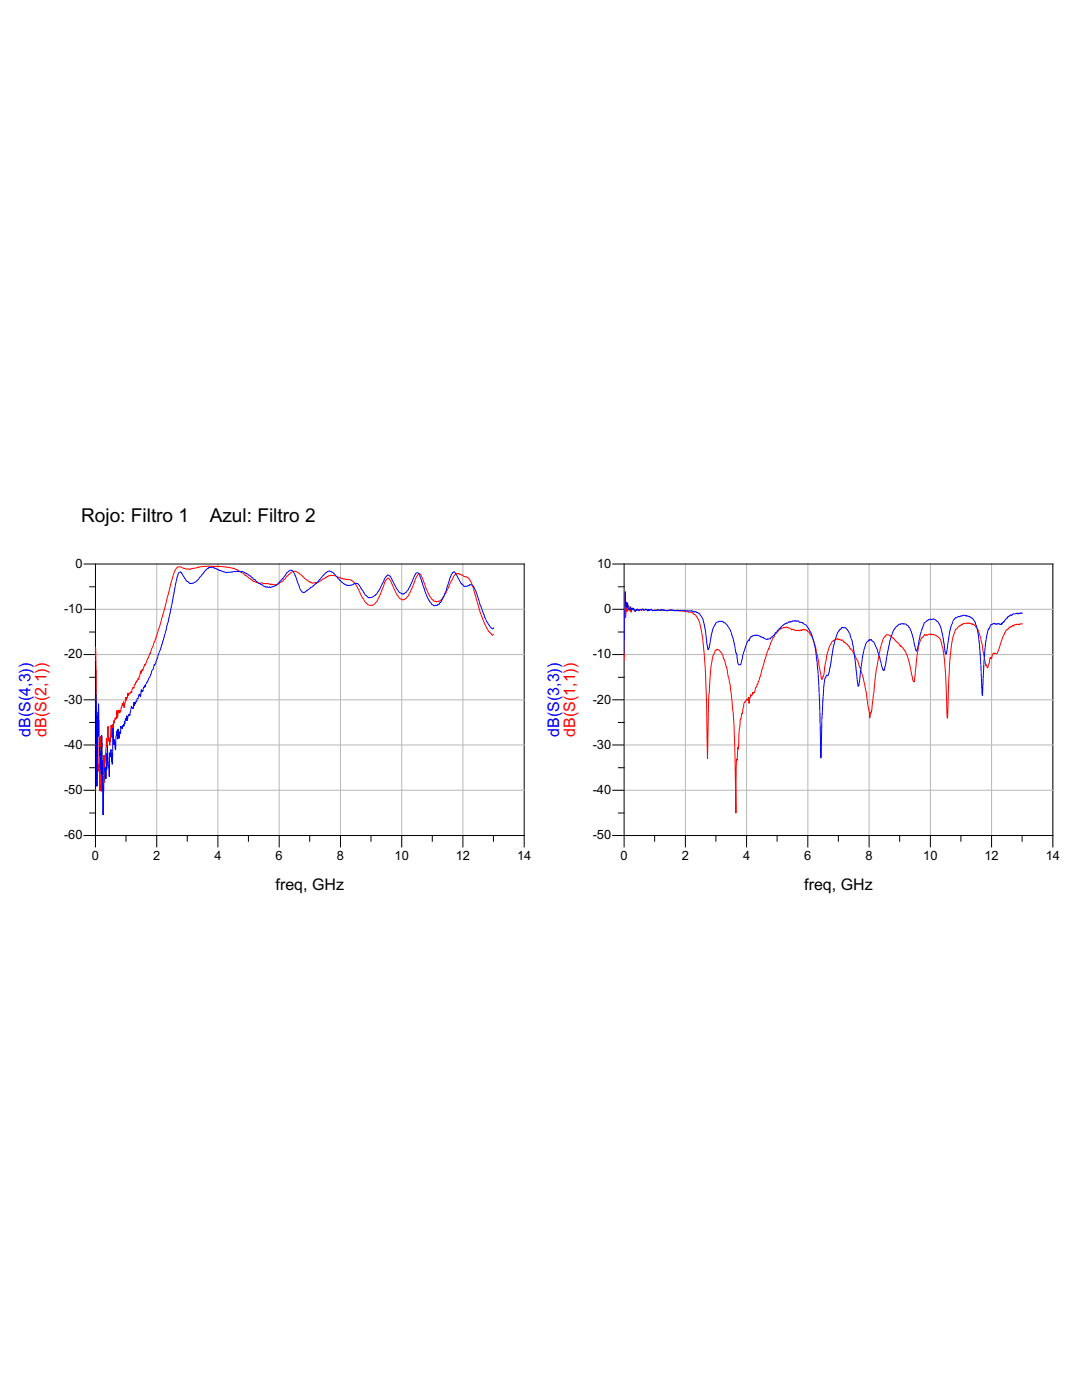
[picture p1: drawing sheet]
<svg xmlns="http://www.w3.org/2000/svg" width="216mm" height="279mm" viewBox="0 0 216 279" stroke-linecap="round" stroke-linejoin="round" font-family="sans-serif">
<path d="M31.3 112.6v54.1M43.5 112.6v54.1M55.7 112.6v54.1M67.9 112.6v54.1M80.2 112.6v54.1M92.4 112.6v54.1M19 139.7h85.6M19 130.6h85.6M19 121.6h85.6M19 157.7h85.6M19 148.7h85.6" fill="none" stroke="#b8b8b8" stroke-width=".2"/>
<g fill="none" stroke="#000" stroke-width=".2">
<path d="M16.8 112.6h87.8v56.4M17.9 117.1h1.1M19 112.6v56.4M16.8 139.7h2.2M16.8 130.6h2.2M16.8 121.6h2.2M17.9 135.2h1.1M17.9 126.1h1.1M16.8 157.7h2.2M16.8 148.7h2.2M17.9 153.2h1.1M17.9 144.2h1.1"/>
<path d="M16.8 166.7h87.8M17.9 162.3h1.1M25.1 166.7v1.2M31.3 166.7v2.3M37.4 166.7v1.2M43.5 166.7v2.3M49.6 166.7v1.2M55.7 166.7v2.3M61.8 166.7v1.2M67.9 166.7v2.3M74 166.7v1.2M80.2 166.7v2.3"/>
<path d="M86.3 166.7v1.2M92.4 166.7v2.3M98.5 166.7v1.2"/>
</g>
<path d="M19 129.1h.2v1.3h-.1z" fill="#f00"/>
<path d="M19.2 130.2v3.6" fill="none" stroke="#f00" stroke-width=".23"/>
<path d="M98.5 126.6l-.3 .2-.7-.8-.8-1.4-.9-2.5-1.8-6a1.3 1.3 0 0 0-1.2-1l-.5-.3-1-.3a1.07 1.07 0 0 0-1 1l-1.8 3.6a1.45 1.45 0 0 1-1.4 .9h-.5l-.8-1-1.2-2.7a3.2 3.2 0 0 0-1-1.8l-.6 .8-1.1 2.8-.7 1.1a.99 .99 0 0 1-1.1 .5 .99 .99 0 0 1-.7-.8l-1-1.9a2.43 2.43 0 0 0-1-1.6 8.7 8.7 0 0 0-1.5 3.2l-.9 1.6a1.22 1.22 0 0 1-1.1 .6 1.22 1.22 0 0 1-1.1-.8l-1.8-3.4-1.1-.9-1.1-.1-2.1-.8h-.7l-1 .4-1.5 1-.6 .1a1.74 1.74 0 0 1-1.7-.6l-1.8-1.4a1.19 1.19 0 0 0-1.8 .4l-1.2 1.3-.8 .4a1.75 1.75 0 0 1-1.5 .2l-1.6-.1-.2-.2-.3 .1-.9-.2-.3-.2h-.3l-1.1-1-.4-.1-.4-.5-1.9-1-2.3-.4-1.5 .1-1.2-.1-1.8 .1-2.2 .5-1.4-.4a.95 .95 0 0 0-1.4 .8l-.7 2.1-2.3 8.8-1.9 5.6-1.1 2.2v-.1l-.4 1.2-.2-.2v.5l-.1-.3-.1 .6-.1-.3-.3 1.6-.1-.4-.4 .9-.1-.1-.1 .5-.2 .1v.6l-.3-.1-.2 1.1-.1-.4-.3 .6-.1-.2h-.1l-.2 .6v-.6l-.1 1-.1-.1-.1 .6-.1-.6-.3 2-.1-1.2-.2 .9-.1-.6-.3 1.6-.2 .3v-.5l-.1 .6-.2-.6-.1 1.6-.2-1.5-.1 1.7-.1-.2v.3l-.1-.4-.2 1.2-.1-.6-.1 1.7-.1-1-.1 2.7-.2-2.5-.3 4-.1-1.5-.1 .7-.1-3-.3 4.1-.1-1.7-.3 9-.1-5.6-.2 4-.1-1.7-.1 4.7-.1-9.4-.1 9.6-.1-11-.1 3.7-.1 7.3-.1-5.4-.1 1.4-.1-.3-.1-10.5v-.9l-.1 4-.2-12.4" fill="none" stroke="#f00" stroke-width=".2"/>
<path d="M19 131.6h.2v6.4h-.1z" fill="#00f"/>
<path d="M19.2 137.8v2.1" fill="none" stroke="#00f" stroke-width=".23"/>
<path d="M98.5 125.3a.41 .41 0 0 1-.7-.2l-.7-1-.4-.9-1.8-5.4a1.25 1.25 0 0 0-1.1-1.1l-.5 .2a.74 .74 0 0 1-1.1-.4h-.2l-1.2-2.2a.34 .34 0 0 0-.4-.2 .34 .34 0 0 0-.2 .4l-1.2 3.4-.7 1.7-.6 1h-.3l-.2 .2h-.2a.73 .73 0 0 1-1-.5l-.6-.8-.4-1-.8-2.2a2.78 2.78 0 0 0-1-2 3.8 3.8 0 0 0-1 1.9l-1 1.8a.98 .98 0 0 1-1.5 .2l-1.2-2a1.84 1.84 0 0 0-1.1-1.4l-.6 .6-1.6 3.1-1.1 .7a.83 .83 0 0 1-1-.3l-.9-1.2a1.63 1.63 0 0 0-1.2-1.3l-1.2 .4-1-.1-1-.8-1.5-1.6a.82 .82 0 0 0-1.2 0l-2 2.2-1.8 1.3a.76 .76 0 0 1-.8 .4 .76 .76 0 0 1-.6-.6l-.8-2.2a2.48 2.48 0 0 0-1-1.6l-.5 .2-.4 .4-.7 1-1.3 1.4-1.3 .5-1.2-.3-1.1-.6-.7-.7-.3-.1-1.2-1.1-1-.4-.2 .1-.5-.2h-.5l-1.9 .3-1.2-.3-.1-.2-.3 .1-.2-.2-1.3-.5a2.75 2.75 0 0 0-1.9 1.5l-1.2 1.4-.5 .2a.9 .9 0 0 1-1.2-.2l-.2-.2-.8-1.3-.4-.4a.89 .89 0 0 0-.6 .9l-2.2 10.6-2.1 6.6-.2 .4-.1-.1-.6 1.9-.2 .1-1.1 2.5-.1-.3-.1 .5v-.1l-.2 .8-.1-.2-.1 .3-.1-.5-.2 1.4-.1-.5-1.1 2.3v-.7l-.2 1.3-.4-.5-.3 2-.1-.4-.4 1.3-.1-1-.1 1-.1-.5-.2 1.1-.1-.5-.1 1.1v-.5l-.1 .4-.1-.1-.1 .7v-.4l-.2 .2-.1-.4v1.3l-.1 .2-.1-.4-.2 1.4-.1-1.9-.1 2-.2-1.6-.2 1.2-.1 2.6-.2-2.1v1.1l-.2-1.6-.1-1.8-.1 7.3v-2.2l-.1 1.6-.2-2.4-.1 1.5-.1-.9-.1 4.8-.4-6.3-.1 4.9-.1-3.2-.1 5.1-.1-2.4-.2 1.3-.2 8.3-.1-11-.1 6.1-.1-10.7v-.4l-.1 7.8-.1-4.5-.1 3.6-.1-4.5-.1 1.7-.1-10.4-.2 6.6-.1-4.2-.1 14.1-.1-17" fill="none" stroke="#00f" stroke-width=".2"/>
<path d="M136.8 112.6v54.1M149 112.6v54.1M161.2 112.6v54.1M173.4 112.6v54.1M185.7 112.6v54.1M197.9 112.6v54.1M124.5 139.7h85.6M124.5 130.6h85.6M124.5 121.6h85.6M124.5 157.7h85.6M124.5 148.7h85.6" fill="none" stroke="#b8b8b8" stroke-width=".2"/>
<g fill="none" stroke="#000" stroke-width=".2">
<path d="M122.3 112.6h87.8v56.4M123.4 117.1h1.1M124.5 112.6v56.4M122.3 139.7h2.2M122.3 130.6h2.2M122.3 121.6h2.2M123.4 135.2h1.1M123.4 126.1h1.1M122.3 157.7h2.2M122.3 148.7h2.2M123.4 153.2h1.1M123.4 144.2h1.1"/>
<path d="M122.3 166.7h87.8M123.4 162.3h1.1M130.6 166.7v1.2M136.8 166.7v2.3M142.9 166.7v1.2M149 166.7v2.3M155.1 166.7v1.2M161.2 166.7v2.3M167.3 166.7v1.2M173.4 166.7v2.3M179.5 166.7v1.2M185.7 166.7v2.3"/>
<path d="M191.7 166.7v1.2M197.9 166.7v2.3M203.9 166.7v1.2"/>
</g>
<path d="M124.6 121.6l.1 .1-.1 10.2-.1-.1z" fill="#f00"/>
<path d="M124.6 119.7v2.1" fill="none" stroke="#f00" stroke-width=".23"/>
<path d="M124.7 119.7v-1l.1 4.6 .2-1.9v-.1l.2 .8v-1.2l.1 .5 .1-.5 .2 .9 .1-.8 .1 .1 .1 1.1 .2-.8 .3 .4 .3-.1 .1 .3 .1-.3 .1 .1 .2-.3 .3 .4 .3-.4 .2 .3a.28 .28 0 0 1 .2-.2 .28 .28 0 0 1 .3 .2l.3-.3 .4 .3 .3-.1 .1 .1 .3-.2 .4 .3 1-.2 2 .2 .5-.2 .9 .2 .5-.1 .2 .2 1.2-.1 .8 .3a1.24 1.24 0 0 1 1.2 .4l.1 .1a5.5 5.5 0 0 1 1.3 3.5 104.8 104.8 0 0 1 1 14l.2 11.2v-1.8a164.1 164.1 0 0 1 .6-15.3l.1-1.4a6.2 6.2 0 0 1 1-3.2l.2 .1 .1-.2 .4 .2 .6 .9 .8 2.5 .2 1.1a64.8 64.8 0 0 1 1.3 10.8l.3 17.2 .2-10.8 .1 .3 .6-8 .9-3.7 .1 .1 .3-.7 .2 .3 .2-.7 .1 1.3v-1h.2l.1-.8 .1 .3 .3-.7 .1 .2 .2-.2a.95 .95 0 0 0 .2-1l.5-.8 1.9-6.2 1.1-2.9 .9-1.2 .9-.7 1-.3 .1 .2 .6 .1a.29 .29 0 0 0 .2 .2 .29 .29 0 0 0 .3 0l.4 .2 .7-.1 .3 .2 .2-.2 .2 .1 .2-.2h.4l.5 .4v-.1l.4 .4 .5 .7 .7 2.1 1.3 6.5 .4-1.2a20.8 20.8 0 0 1 1.1-5.3l.8-1.3 .1 .1 .1-.2 .6-.3 .2 .3 .1-.2 .5 .3 .1-.1 .4 .5 .1-.1 1 1 .1 .4 .4 .2 .6 1.1 .6 1.1 1.1 3.4 .6 3 .6 5 .5-1.7 .8-7.8 .6-3.4 .8-2.7 .4-.7a.7 .7 0 0 1 1.2 0l.4 .4 .1-.1 .6 .8 .5 .4 .3 .5 .1-.1 .4 .5a8.9 8.9 0 0 1 1.6 4.6l.5 2.1h.1l.1-1a34.4 34.4 0 0 1 1.1-7.1l.2-.5 .7-.9 .2 .2 1-.3 .1 .2 .4-.2 .7 .4a1.66 1.66 0 0 1 .9 1.3l.7 3.4 .6 11.7 .2-7.4a36.5 36.5 0 0 1 1.1-9.4 2.51 2.51 0 0 1 1.7-1.9v-.1l1-.2 .7 .2a1.66 1.66 0 0 1 1.3 1l.1 .3a17.2 17.2 0 0 1 1.1 5.1l.4 1.9 .1-.1 .2 .6 .7-2.1 .1 .3a1.33 1.33 0 0 1 .5-1.1h.7l1.1-3.2 .7-1.4 .3-.2 .4-.4 .3-.2v.1l.3-.3 .1 .1a.3 .3 0 0 1 .5-.2l.1-.1 .3-.1 .3 .2 .2-.2h.4" fill="none" stroke="#f00" stroke-width=".2"/>
<path d="M124.6 123.3h.1l-.1 7.2h-.1z" fill="#00f"/>
<path d="M124.6 120.5v3" fill="none" stroke="#00f" stroke-width=".23"/>
<path d="M124.7 120.6l.1-2.5 .1 3 .1-.9 .1 1.1 .1-1 .2 1.3h.1l.1 .1 .2-.5 .2 .5 .1-.4 .1 .4 .2-.3 .3 .7 .2-.3h.1v-.2l.2 .2v-.3l.3 .4 .2-.3 .3 .2 .3-.3 .1 .3h.3a.36 .36 0 0 1 .6 .1l.1-.3 .2 .3 .4-.3 .1 .3 .7-.2 .1 .2 .4-.2 .5 .1 .1-.1 .5 .1 .1-.1 .7 .2 .9-.2 .5 .2 .6-.1 .1 .1 .4-.1 1.2 .2 1.1-.1 .5 .2 .3-.1 .2 .2a2.09 2.09 0 0 1 1.4 1.8l.9 5.6 .2-.3 .1-.4a10.2 10.2 0 0 1 1.3-4.6l.6-.3a1 1 0 0 1 1 .3 5 5 0 0 1 1.8 3.2l.5 2.9 .2 .3 .3 1.7 .1 .2 .3 .1 1.3-4.3 .4-.7 .1 .2 .2-.7 .2-.1a1.3 1.3 0 0 1 1.3-.3l.6 .3 .5 .1 .1 .2 .6 .2 .2-.1 .5 .1 .2-.4 .5-.4 .3-.5 .3-.1 .2-.4 1.2-1.2 .5-.3 .3 .1 .3-.3h.4l.6-.2 .6 .1a.33 .33 0 0 1 .5 .2 1.92 1.92 0 0 1 1.5 .9l.8 1.2v.3a25.7 25.7 0 0 1 1.3 7.5l.4 7.7 .2 9.5 .4-11.4a17.7 17.7 0 0 1 .5-4.6l.4-.6v.2l.1-.1 .2-.5 1-5.5a6.1 6.1 0 0 1 1.3-3.2l.3-.4h.7l.8 1.2a25.1 25.1 0 0 1 1.3 7.5l.4 3.1a6.7 6.7 0 0 0 .5-3.1l.3-1.6a11 11 0 0 1 1-4.2l.4-.4 .2 .1 .1-.2a2.92 2.92 0 0 1 1.3 2l.9 3.4 .4 .8 .1-.2 .1 .1 1.3-6.7a3.4 3.4 0 0 1 2-2.5h.9l.3 .3a5.3 5.3 0 0 1 1.3 3.2l.5 1.9 .5-1.5a11.2 11.2 0 0 1 1.3-4.2l.6-.5 .3-.1 .3 .1a.79 .79 0 0 1 1.1 .3 3.3 3.3 0 0 1 1.1 2.5l.7 4.1 .3-1.1a16.2 16.2 0 0 1 1.3-5.8l.3-.4 1.8-.5 .4 .1h.3l.6 .3a3.1 3.1 0 0 1 1.3 2.3 83.7 83.7 0 0 1 1 13v.3l.2-4.2a35.6 35.6 0 0 1 1-9l.4-.6a.41 .41 0 0 1 .4-.4l.4-.2v.1h.6a.29 .29 0 0 1 .5 .2h.2v-.2l.2 .1 .1-.4h.3l.4-.7 .3-.1 .2-.4h.1l.4-.3 .1 .1 .3-.3h.8l.2-.2 .1 .2 .3-.2 .5 .1" fill="none" stroke="#00f" stroke-width=".2"/>
<g font-size="3.8">
<text x="16.2" y="104.2">Rojo: Filtro 1</text>
<text x="41.8" y="104.2">Azul: Filtro 2</text>
</g>
<g font-size="3.2" fill="#00f">
<text x="6.1" y="147" transform="rotate(-90 6.1 147)">dB(S(4,3))</text>
<text x="111.6" y="147" transform="rotate(-90 111.6 147)">dB(S(3,3))</text>
</g>
<g font-size="3.2" fill="#f00">
<text x="9.3" y="147" transform="rotate(-90 9.3 147)">dB(S(2,1))</text>
<text x="114.8" y="147" transform="rotate(-90 114.8 147)">dB(S(1,1))</text>
</g>
<g font-size="3.2">
<text x="55" y="177.6">freq, GHz</text>
<text x="160.5" y="177.6">freq, GHz</text>
</g>
<g font-size="2.6">
<text x="15.1" y="113.3">0</text>
<text x="119.1" y="113.3">10</text>
<text x="12.8" y="122.4">-10</text>
<text x="120.5" y="122.4">0</text>
<text x="12.8" y="131.4">-20</text>
<text x="118.3" y="131.4">-10</text>
<text x="12.8" y="140.4">-30</text>
<text x="118.3" y="140.4">-20</text>
<text x="12.8" y="149.4">-40</text>
<text x="118.3" y="149.4">-30</text>
<text x="12.8" y="158.5">-50</text>
<text x="118.3" y="158.5">-40</text>
<text x="12.8" y="167.5">-60</text>
<text x="118.3" y="167.5">-50</text>
<text x="18.3" y="171.7">0</text>
<text x="30.6" y="171.7">2</text>
<text x="42.8" y="171.7">4</text>
<text x="55" y="171.7">6</text>
<text x="67.2" y="171.7">8</text>
<text x="78.7" y="171.7">10</text>
<text x="91" y="171.7">12</text>
<text x="103.2" y="171.7">14</text>
<text x="123.8" y="171.7">0</text>
<text x="136.1" y="171.7">2</text>
<text x="148.3" y="171.7">4</text>
<text x="160.5" y="171.7">6</text>
<text x="172.7" y="171.7">8</text>
<text x="184.2" y="171.7">10</text>
<text x="196.4" y="171.7">12</text>
<text x="208.7" y="171.7">14</text>
</g>
</svg>
